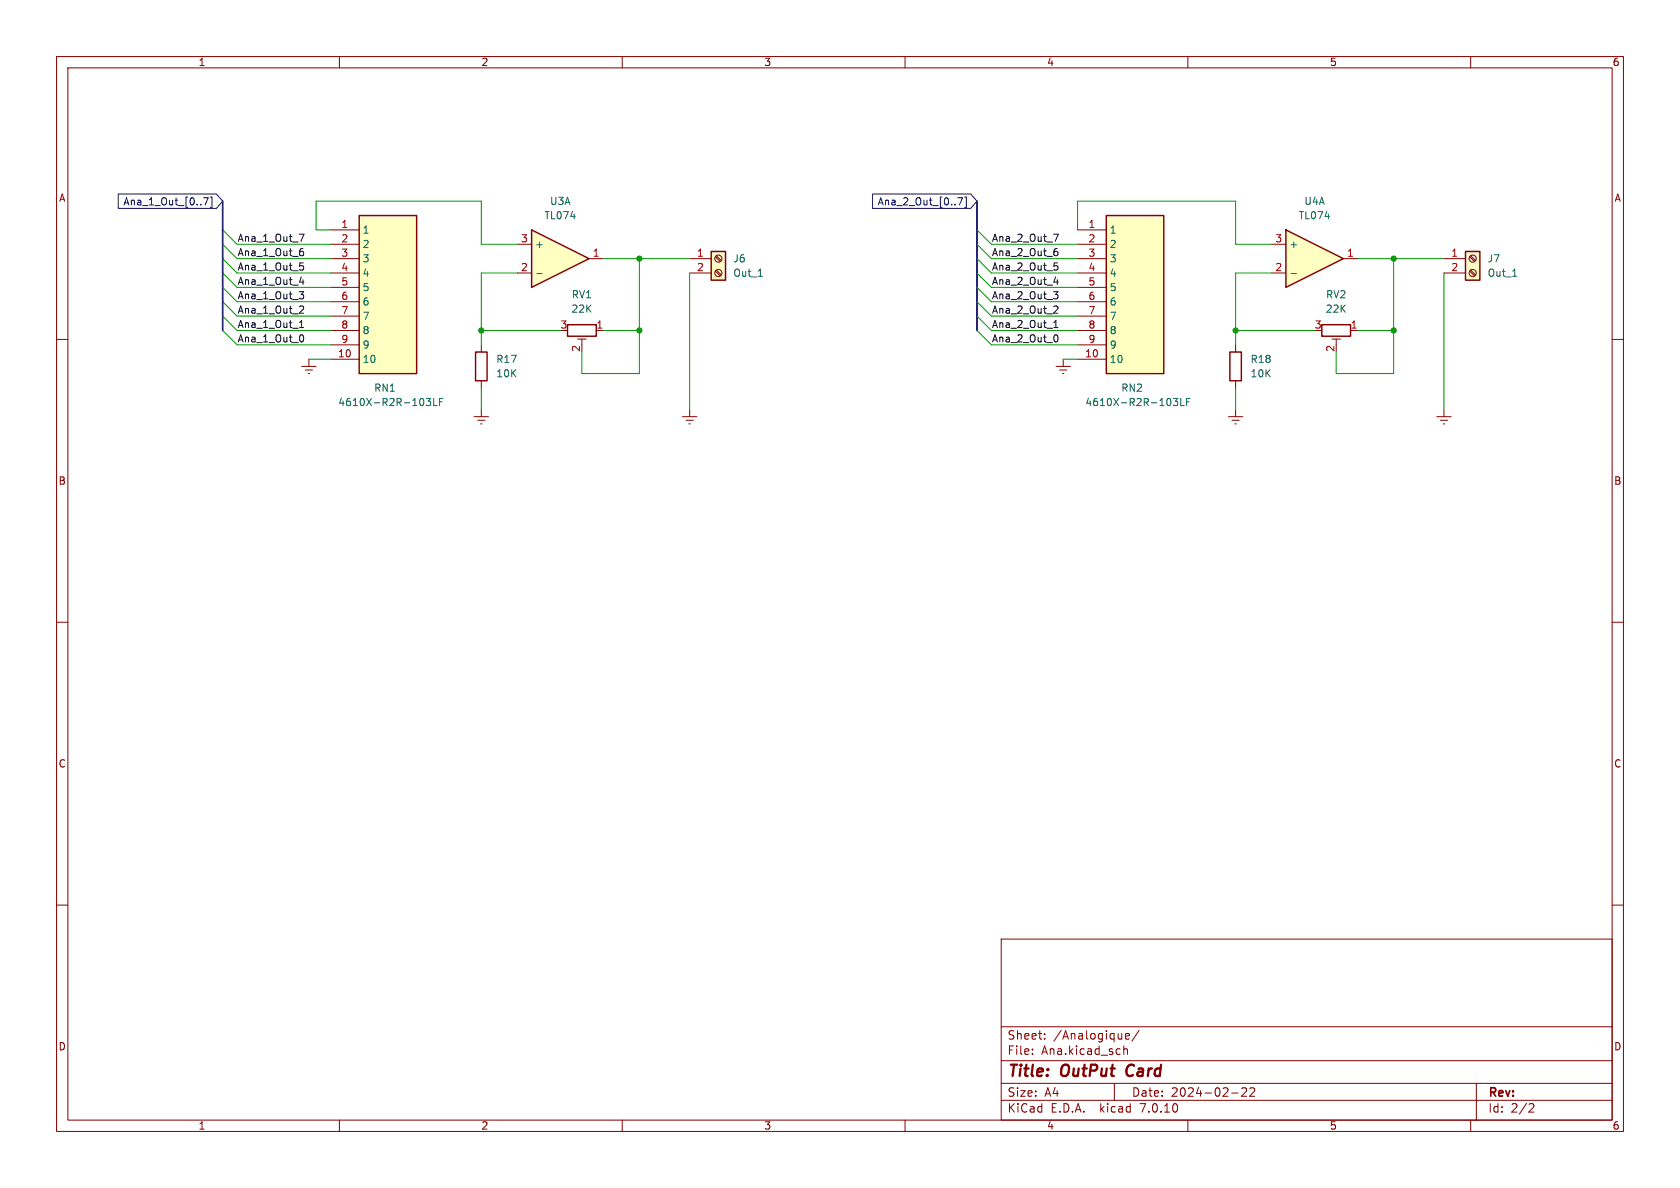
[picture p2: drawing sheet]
<svg xmlns="http://www.w3.org/2000/svg" width="297mm" height="210mm" viewBox="0 0 297 210" stroke-linecap="round" stroke-linejoin="round" font-family="sans-serif">
<g fill="none" stroke="#840000" stroke-width=".18">
<path d="M10 10h277v190h-277zM12 12h273v186h-273zM60 10v2M110 10v2M160 10v2M210 10v2M260 10v2M10 60h2M285 60h2M53.3 64.8h2.6M54 65.4h1.2M54.5 66h.2"/>
<path d="M54.6 63.5v1.3M218.4 61v1.2M218.4 67.3v1.3M10 110h2M285 110h2M10 160h2M285 160h2M177 166h108v32h-108zM60 198v2M110 198v2M160 198v2M177 194.5h108"/>
<path d="M177 191.5h108M177 187.5h108M177 181.5h108M182.5 186.3v.1M182.5 185.5v.1M184.7 183.6v.1M184.7 182.8v.1M197 191.5v3M198.7 184.9v1.5M198.7 185.5l.2-.1 .3 .1 .1 .9M199 183.2l.7-.1-.1-.3-.4-.1-.2 .2v.7h.6M201.4 182.1l-1.3 2"/>
<path d="M210 198v2M217.7 193.2h1.2M219.5 192.4l.6-.1 .2 .1 .1 .3-.9 1.1h.9M221 192.4l.5-.1 .2 .1 .1 .3-.9 1.1h.9M260 198v2M261 191.5v6.5M270.5 195.1l.5 .1 .2 .3-1 1.1h1"/>
</g>
<path d="M199.4 188.5a1.27 1.27 0 0 0 0 1.6" fill="none" stroke="#840000" stroke-width=".4"/>
<path d="M217.4 62.2h2.1v5.1h-2.1z" fill="none" stroke="#840000" stroke-width=".25"/>
<path d="M94 40.6l10.1 5.1-10.1 5.1z" fill="#ffffc2"/>
<path d="M63.5 38.1h10.2v27.9h-10.2zM94 40.6l10.1 5.1-10.1 5.1zM100.3 57.4h5.1v2h-5.1zM125.7 44.5h2.6v5h-2.6zM233.7 57.4h5.1v2h-5.1zM259.1 44.5h2.5v5h-2.5z" fill="none" stroke="#840000" stroke-width=".25"/>
<g fill="none" stroke="#840000" stroke-width=".18">
<path d="M58.4 45.7h5.1M58.4 48.3h5.1M58.4 43.2h5.1M58.4 40.6h5.1M58.4 50.8h5.1M58.4 53.3h5.1M58.4 55.9h5.1M58.4 58.4h5.1M91.4 48.3h2.6M91.4 43.2h2.6M102.1 59.9h1.5M102.9 59.9v1.1"/>
<path d="M104.1 45.7h2.6M105.4 58.4h1.3M121.9 45.7h3.8M121.9 48.3h3.8M126.5 47.9l.8 .9M126.5 45.4l.8 .8M126.6 47.8l.9 .8M126.6 45.2l.9 .9M235.5 59.9h1.5M236.2 59.9v1.1M238.8 58.4h1.2M255.3 45.7h3.8"/>
<path d="M255.3 48.3h3.8M259.8 47.9l.9 .9M259.8 45.4l.9 .8M260 47.8l.9 .8M260 45.2l.9 .9M58.4 63.5h5.1M58.4 61h5.1M120.6 73.7h2.6M121.3 74.3h1.3M121.8 74.9h.2M121.9 72.4v1.3M186.7 64.8h2.5"/>
<path d="M187.3 65.4h1.3M187.8 66h.3M188 63.5v1.3M254 73.7h2.5M254.6 74.3h1.3M255.1 74.9h.3M255.3 72.4v1.3"/>
<circle cx="127" cy="45.7" r=".63"/>
<circle cx="127" cy="48.3" r=".63"/>
<circle cx="260.3" cy="48.3" r=".63"/>
<circle cx="260.3" cy="45.7" r=".63"/>
</g>
<path d="M94.9 48.4h1M134.1 48.8h.7M267.4 48.8h.7M75.3 70.4h.8l-.4 .5 .4 .1v.6l-.2 .1-.6-.1M76.7 70.4v1.3h.6M77.7 71h.4M78.3 70.4h-.6v1.3" fill="none" stroke="#006464" stroke-width=".18"/>
<g fill="#ffffc2" stroke="#ffffc2" stroke-width=".18">
<path d="M259.1 44.5h2.5v5h-2.5z"/>
<path d="M125.7 44.5h2.6v5h-2.6z"/>
<path d="M63.5 38.1h10.2v27.9h-10.2z"/>
</g>
<path d="M227.3 40.6l10.2 5.1-10.2 5.1z" fill="#ffffc2"/>
<path d="M195.6 38.1h10.1v27.9h-10.1zM227.3 40.6l10.2 5.1-10.2 5.1zM84.1 62.2h2v5.1h-2z" fill="none" stroke="#840000" stroke-width=".25"/>
<g fill="none" stroke="#840000" stroke-width=".18">
<path d="M190.5 45.7h5.1M190.5 48.3h5.1M190.5 43.2h5.1M190.5 40.6h5.1M190.5 50.8h5.1M190.5 53.3h5.1M190.5 55.9h5.1M190.5 58.4h5.1M224.8 48.3h2.5M224.8 43.2h2.5M237.5 45.7h2.5M83.8 73.7h2.6"/>
<path d="M84.5 74.3h1.2M85 74.9h.2M85.1 61v1.2M85.1 67.3v1.3M85.1 72.4v1.3M190.5 63.5h5.1M190.5 61h5.1M217.2 73.7h2.5M217.8 74.3h1.3M218.3 74.9h.3M218.4 72.4v1.3"/>
</g>
<path d="M228.2 48.4h1M207.4 70.4h.8l-.4 .5 .3 .1v.6l-.1 .1-.6-.1M208.8 70.4v1.3h.6M209.8 71h.4M210.4 70.4h-.6v1.3" fill="none" stroke="#006464" stroke-width=".18"/>
<path d="M195.6 38.1h10.1v27.9h-10.1z" fill="#ffffc2" stroke="#ffffc2" stroke-width=".18"/>
<path d="M20.9 34.3h17.4l1.1 1.3-1.1 1.2h-17.4zM36 35h.8l-.5 1.2M37.2 34.8h.3v1.9h-.3M154.2 34.3h17.4l1.1 1.3-1.1 1.2h-17.4zM169.3 35h.9l-.6 1.2M170.5 34.8h.3v1.9h-.3" fill="none" stroke="#000084" stroke-width=".18"/>
<g fill="none" stroke="#0f0f0f" stroke-width=".18">
<path d="M52.9 51.6h.8l-.4 .4 .3 .2 .1 .4-.3 .2h-.3M52.9 41.4h.8l-.5 1.3M53 49.9h.7M53 57.9h.7M53 46.5h.6M53.1 56.9l.2-.3v1.3M53.1 47h.3l.3 .2-.1 .4-.5 .1M53.1 54.1l.5 .1 .1 .3-.8 .9h.8M53.2 44.4h.2l.3 .3-.1 .4-.4 .1M53.3 59.2a.68 .68 0 0 1 .4 .6 .68 .68 0 0 1-.4 .6M53.3 43.9h.3M53.6 49.4v.9"/>
<path d="M186.2 51.6h.8l-.4 .4 .4 .2v.4l-.2 .2h-.4M186.2 41.4h.9l-.6 1.3M186.3 49.9h.8M186.3 57.9h.7M186.4 46.5h.6M186.4 56.9l.3-.3v1.3M186.5 47h.3l.2 .2-.1 .5h-.4M186.5 54.1l.4 .1 .1 .3-.8 .9h.8M186.5 44.4h.3l.2 .3v.4l-.5 .1M186.6 59.2a.68 .68 0 0 1 .4 .6 .68 .68 0 0 1-.4 .6M186.7 43.9h.2M186.9 49.4v.9"/>
</g>
<path d="M39.4 35.6v22.8M172.7 35.6v22.8" fill="none" stroke="#000084" stroke-width=".3"/>
<g fill="none" stroke="#009600" stroke-width=".18">
<path d="M39.4 55.9l2.5 2.5h16.5M39.4 58.4l2.5 2.6h16.5M39.4 45.7l2.5 2.6h16.5M39.4 48.3l2.5 2.5h16.5M39.4 40.6l2.5 2.6h16.5M39.4 43.2l2.5 2.5h16.5M39.4 53.3l2.5 2.6h16.5M39.4 50.8l2.5 2.5h16.5M58.4 40.6h-2.5v-5h29.2v7.6h6.3M85.1 58.4h14M91.4 48.3h-6.3v12.7M106.7 58.4h6.3"/>
<path d="M106.7 45.7h15.2M113 45.7v20.3h-10.1v-3.8M121.9 48.3v24.1M172.7 55.9l2.6 2.5h15.2M172.7 58.4l2.6 2.6h15.2M172.7 45.7l2.6 2.6h15.2M172.7 48.3l2.6 2.5h15.2M172.7 40.6l2.6 2.6h15.2M172.7 43.2l2.6 2.5h15.2M172.7 53.3l2.6 2.6h15.2M172.7 50.8l2.6 2.5h15.2M190.5 40.6v-5h27.9v7.6h6.4"/>
<path d="M218.4 58.4h14M224.8 48.3h-6.4v12.7M240 58.4h6.4M240 45.7h15.3M246.4 45.7v20.3h-10.2v-3.8M255.3 48.3v24.1M54.6 63.5h3.8M85.1 68.6v3.8M188 63.5h2.5M218.4 68.6v3.8"/>
</g>
<g fill="#009600" stroke="#009600" stroke-width=".18">
<circle cx="113" cy="58.4" r=".46"/>
<circle cx="85.1" cy="58.4" r=".46"/>
<circle cx="113" cy="45.7" r=".46"/>
<circle cx="246.4" cy="45.7" r=".46"/>
<circle cx="246.4" cy="58.4" r=".46"/>
<circle cx="218.4" cy="58.4" r=".46"/>
</g>
<g font-size="2.8" fill="#840000">
<text x="178" y="190.9">Title:</text>
<text x="187.7" y="190.9">OutPut</text>
<text x="200" y="190.9">Card</text>
</g>
<g font-size="2.1" fill="#840000">
<text x="178" y="184">Sheet:</text>
<text x="186.2" y="184">/Analogique/</text>
<text x="178" y="186.7">File:</text>
<text x="184.1" y="186.7">Ana.kicad_sch</text>
<text x="178" y="196.9">KiCad</text>
<text x="178" y="194.1">Size:</text>
<text x="184.7" y="194.1">A4</text>
<text x="185.7" y="196.9">E.D.A.</text>
<text x="194.6" y="196.9">kicad</text>
<text x="200" y="194.1">Date:</text>
<text x="201.8" y="196.9">7.0.10</text>
<text x="207" y="194.1">2024-02-22</text>
<text x="263" y="194.3">Rev:</text>
<text x="263" y="196.9">Id:</text>
<text x="267.1" y="196.9">2/2</text>
</g>
<g font-size="1.8" fill="#840000">
<text x="35" y="11.9">1</text>
<text x="85" y="11.9">2</text>
<text x="135" y="11.9">3</text>
<text x="185" y="11.9">4</text>
<text x="235" y="11.9">5</text>
<text x="285" y="11.9">6</text>
<text x="10.3" y="35.9">A</text>
<text x="285.3" y="35.9">A</text>
<text x="10.3" y="85.9">B</text>
<text x="285.3" y="85.9">B</text>
<text x="10.3" y="135.9">C</text>
<text x="285.3" y="135.9">C</text>
<text x="10.3" y="185.9">D</text>
<text x="285.3" y="185.9">D</text>
<text x="35" y="199.9">1</text>
<text x="85" y="199.9">2</text>
<text x="135" y="199.9">3</text>
<text x="185" y="199.9">4</text>
<text x="235" y="199.9">5</text>
<text x="285" y="199.9">6</text>
</g>
<g font-size="1.8" fill="#000084">
<text x="21.7" y="36.5">Ana_1_Out_[0..7]</text>
<text x="155.1" y="36.5">Ana_2_Out_[0..7]</text>
</g>
<g font-size="1.8" fill="#a90000">
<text x="60.3" y="40.4">1</text>
<text x="192.3" y="40.4">1</text>
<text x="60.3" y="42.9">2</text>
<text x="60.3" y="45.5">3</text>
<text x="92" y="42.9">3</text>
<text x="104.7" y="45.5">1</text>
<text x="123.1" y="45.5">1</text>
<text x="192.3" y="42.9">2</text>
<text x="192.3" y="45.5">3</text>
<text x="225.4" y="42.9">3</text>
<text x="238.1" y="45.5">1</text>
<text x="256.5" y="45.5">1</text>
<text x="60.3" y="48">4</text>
<text x="60.3" y="50.5">5</text>
<text x="60.3" y="53.1">6</text>
<text x="92" y="48">2</text>
<text x="123.1" y="48">2</text>
<text x="192.3" y="48">4</text>
<text x="192.3" y="50.5">5</text>
<text x="192.3" y="53.1">6</text>
<text x="225.4" y="48">2</text>
<text x="256.5" y="48">2</text>
<text x="60.3" y="55.6">7</text>
<text x="60.3" y="58.2">8</text>
<text x="99" y="58.2">3</text>
<text x="105.3" y="58.2">1</text>
<text x="192.3" y="55.6">7</text>
<text x="192.3" y="58.2">8</text>
<text x="232.3" y="58.2">3</text>
<text x="238.7" y="58.2">1</text>
<text x="59.6" y="63.2">10</text>
<text x="60.3" y="60.7">9</text>
<text x="102.6" y="62.3" transform="rotate(-90 102.6 62.3)">2</text>
<text x="191.7" y="63.2">10</text>
<text x="192.3" y="60.7">9</text>
<text x="236" y="62.3" transform="rotate(-90 236 62.3)">2</text>
</g>
<g font-size="1.8" fill="#006464">
<text x="64" y="41.5">1</text>
<text x="96.1" y="39">TL074</text>
<text x="97.1" y="36.4">U3A</text>
<text x="196.1" y="41.5">1</text>
<text x="229.5" y="39">TL074</text>
<text x="230.5" y="36.4">U4A</text>
<text x="64" y="44">2</text>
<text x="64" y="46.6">3</text>
<text x="94.5" y="44">+</text>
<text x="129.5" y="46.6">J6</text>
<text x="196.1" y="44">2</text>
<text x="196.1" y="46.6">3</text>
<text x="227.8" y="44">+</text>
<text x="262.9" y="46.6">J7</text>
<text x="64" y="49.1">4</text>
<text x="64" y="51.7">5</text>
<text x="101" y="52.9">RV1</text>
<text x="129.5" y="49.1">Out_1</text>
<text x="196.1" y="49.1">4</text>
<text x="196.1" y="51.7">5</text>
<text x="234.3" y="52.9">RV2</text>
<text x="262.9" y="49.1">Out_1</text>
<text x="64" y="54.2">6</text>
<text x="64" y="56.7">7</text>
<text x="64" y="59.3">8</text>
<text x="100.9" y="55.5">22K</text>
<text x="196.1" y="54.2">6</text>
<text x="196.1" y="56.7">7</text>
<text x="196.1" y="59.3">8</text>
<text x="234.3" y="55.5">22K</text>
<text x="64" y="64.4">10</text>
<text x="64" y="61.8">9</text>
<text x="87.6" y="64.4">R17</text>
<text x="196.1" y="64.4">10</text>
<text x="196.1" y="61.8">9</text>
<text x="221" y="64.4">R18</text>
<text x="59.7" y="72">4610X-R2R-103LF</text>
<text x="66" y="69.4">RN1</text>
<text x="87.6" y="66.9">10K</text>
<text x="191.8" y="72">4610X-R2R-103LF</text>
<text x="198.1" y="69.4">RN2</text>
<text x="221" y="66.9">10K</text>
</g>
<g font-size="1.8" fill="#0f0f0f">
<text x="41.9" y="47.9">Ana_1_Out_5</text>
<text x="41.9" y="45.4">Ana_1_Out_6</text>
<text x="41.9" y="42.8">Ana_1_Out_7</text>
<text x="175.3" y="45.4">Ana_2_Out_6</text>
<text x="175.3" y="47.9">Ana_2_Out_5</text>
<text x="175.3" y="42.8">Ana_2_Out_7</text>
<text x="41.9" y="53">Ana_1_Out_3</text>
<text x="41.9" y="50.5">Ana_1_Out_4</text>
<text x="175.3" y="50.5">Ana_2_Out_4</text>
<text x="175.3" y="53">Ana_2_Out_3</text>
<text x="41.9" y="58.1">Ana_1_Out_1</text>
<text x="41.9" y="55.5">Ana_1_Out_2</text>
<text x="175.3" y="55.5">Ana_2_Out_2</text>
<text x="175.3" y="58.1">Ana_2_Out_1</text>
<text x="41.9" y="60.6">Ana_1_Out_0</text>
<text x="175.3" y="60.6">Ana_2_Out_0</text>
</g>
</svg>
